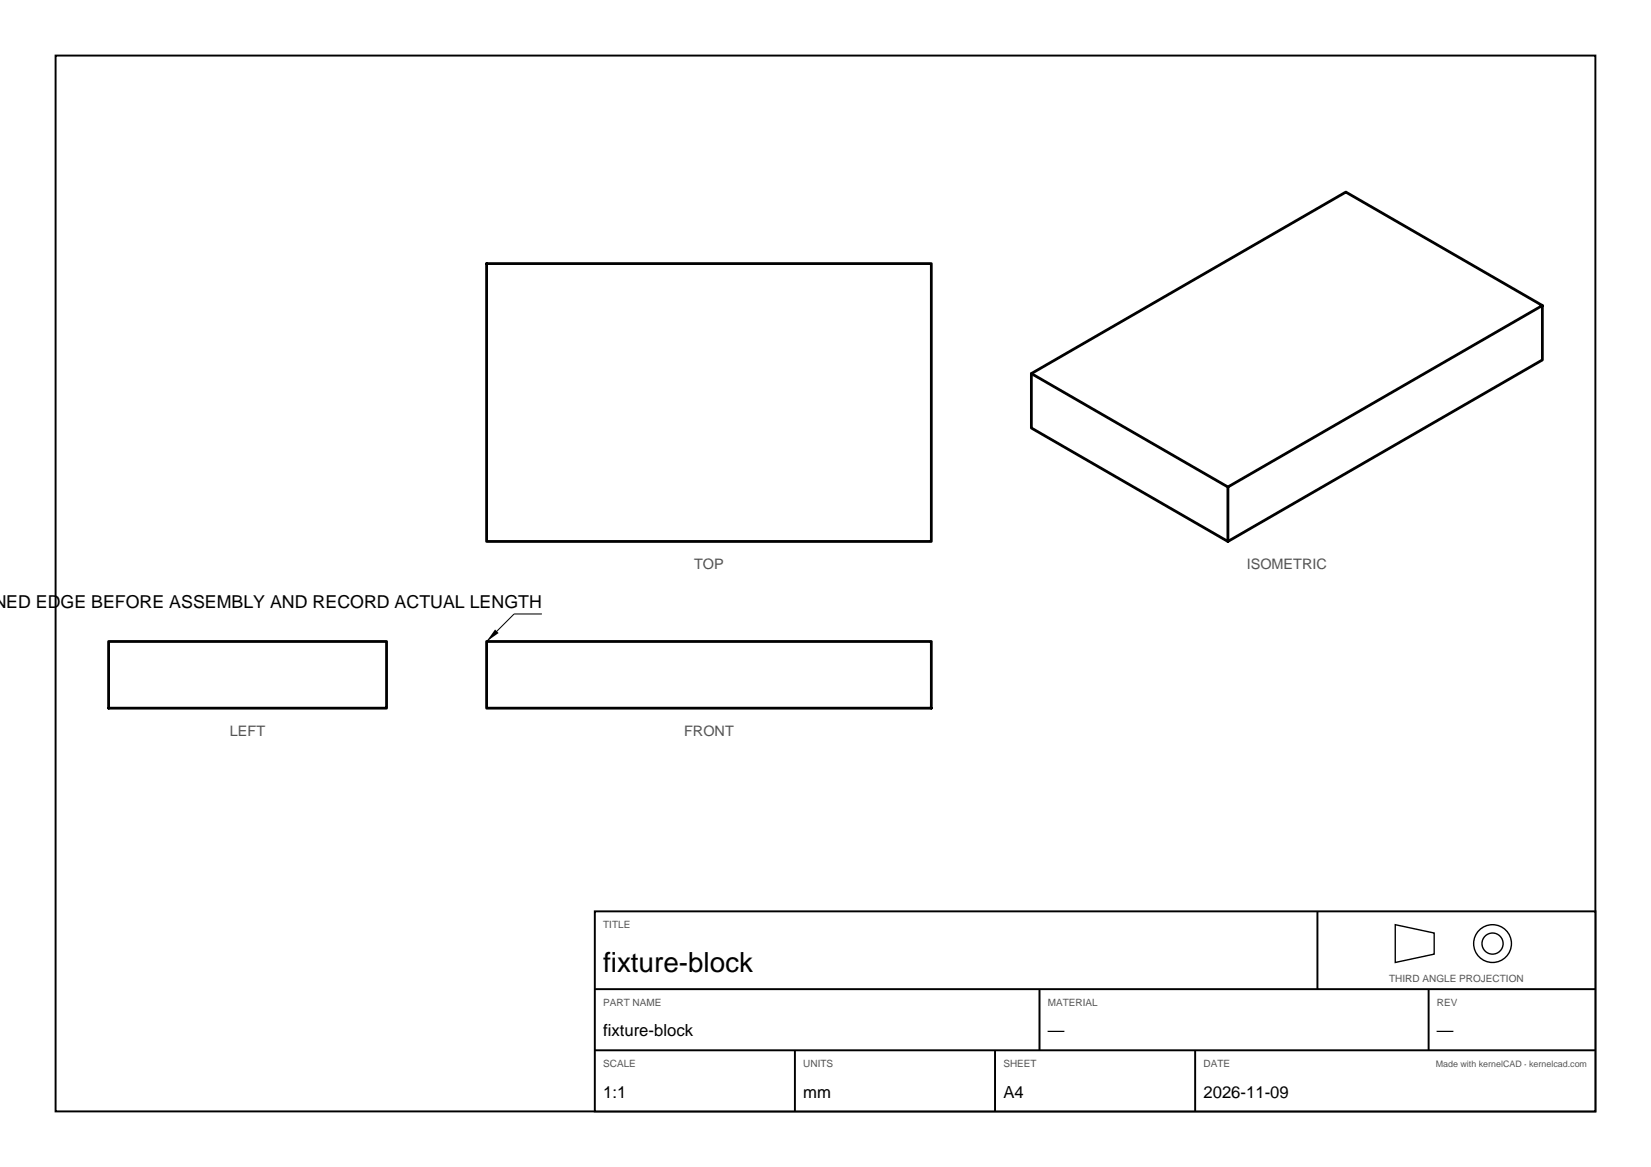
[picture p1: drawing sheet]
<svg xmlns="http://www.w3.org/2000/svg" width="297mm" height="210mm" viewBox="0 0 297 210" stroke-linecap="round" stroke-linejoin="round" font-family="sans-serif">
<path d="M10 10h277v190h-277z" fill="none" stroke="#000" stroke-width=".35"/>
<path d="M87.5 47.4h80v50h-80zM277.5 55l-56.6 32.6v9.8l56.6-32.6v-9.8l-35.4-20.4-56.6 32.6v9.8l35.4 20.4M185.5 67.2l35.4 20.4M19.5 115.4h50v12h-50zM87.5 115.4h80v12h-80z" fill="none" stroke="#000" stroke-width=".5"/>
<path d="M97.5 110.5h-5l-5 4.9" fill="none" stroke="#000" stroke-width=".18"/>
<path d="M89.1 113.3l.6 .6-2.2 1.5z" fill="#000"/>
<path d="M107 164h180v36h-180z" fill="#fff" stroke="#000" stroke-width=".35"/>
<path d="M107 178h180M187 178v11M237 164v14M257 178v11M107 189h180M143 189v11M179 189v11M215 189v11" fill="none" stroke="#000" stroke-width=".35"/>
<g fill="none" stroke="#000" stroke-width=".25">
<path d="M251 166.4l7 1.5v3.8l-7 1.5z"/>
<circle cx="268.5" cy="169.8" r="3.4"/>
<circle cx="268.5" cy="169.8" r="1.9"/>
</g>
<text font-size="5" x="108.5" y="175">fixture-block</text>
<text font-size="3.2" x="1.1" y="109.5">ED EDGE BEFORE ASSEMBLY AND RECORD ACTUAL LENGTH</text>
<g font-size="3">
<text x="108.5" y="186.5">fixture-block</text>
<text x="188.5" y="186.5">—</text>
<text x="258.5" y="186.5">—</text>
<text x="108.5" y="197.5">1:1</text>
<text x="144.5" y="197.5">mm</text>
<text x="180.5" y="197.5">A4</text>
<text x="216.5" y="197.5">2026-11-09</text>
</g>
<g font-size="2.6" fill="#555">
<text x="124.9" y="102.4">TOP</text>
<text x="224.3" y="102.4">ISOMETRIC</text>
<text x="41.4" y="132.4">LEFT</text>
<text x="123.1" y="132.4">FRONT</text>
</g>
<g font-size="1.8" fill="#555">
<text x="108.5" y="167">TITLE</text>
<text x="249.9" y="176.8">THIRD ANGLE PROJECTION</text>
<text x="108.5" y="181">PART NAME</text>
<text x="188.5" y="181">MATERIAL</text>
<text x="258.5" y="181">REV</text>
<text x="108.5" y="192">SCALE</text>
<text x="144.5" y="192">UNITS</text>
<text x="180.5" y="192">SHEET</text>
<text x="216.5" y="192">DATE</text>
</g>
<text font-size="1.6" fill="#555" x="258.3" y="192">Made with kernelCAD · kernelcad.com</text>
</svg>
